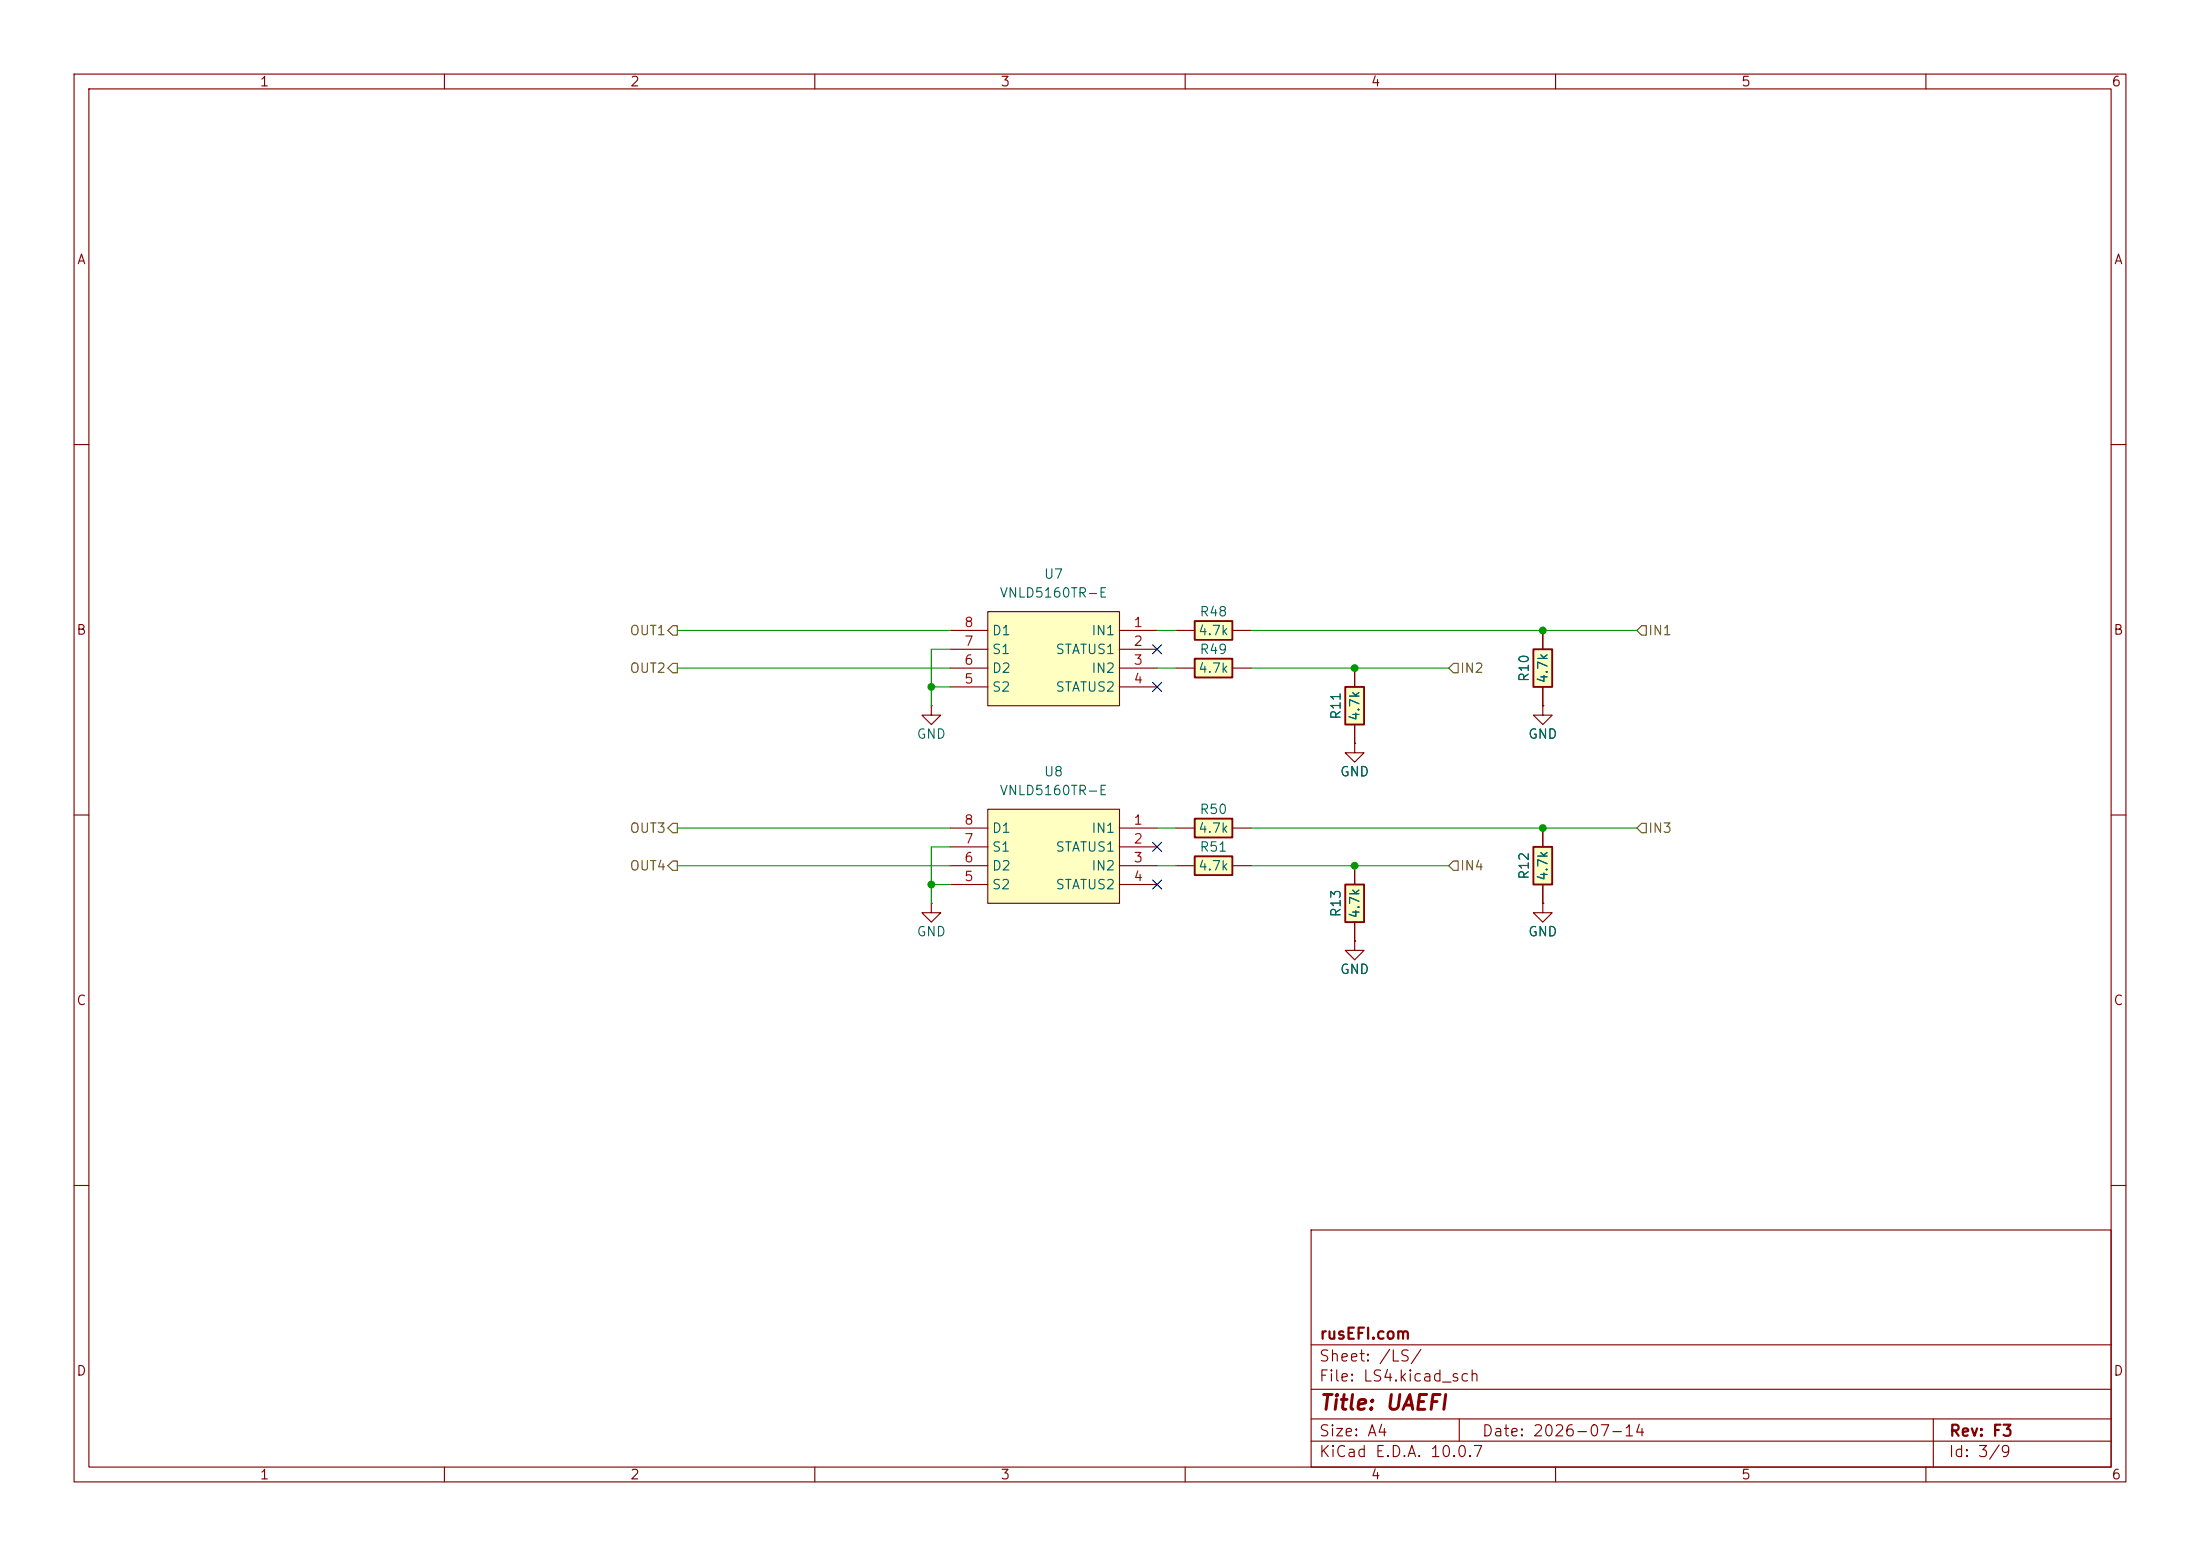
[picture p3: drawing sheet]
<svg xmlns="http://www.w3.org/2000/svg" width="297mm" height="210mm" viewBox="0 0 297 210" stroke-linecap="round" stroke-linejoin="round" font-family="sans-serif">
<g fill="none" stroke="#840000" stroke-width=".15">
<path d="M10 10h277v190h-277zM12 12h273v186h-273zM60 10v2M110 10v2M160 10v2M210 10v2M260 10v2M10 60h2M285 60h2M125.7 95.3v1.2h-1.2l1.2 1.3 1.3-1.3h-1.3M125.7 95.3h.1M10 110h2"/>
<path d="M285 110h2M10 160h2M177 166h108v32h-108zM285 160h2M60 198v2M110 198v2M160 198v2M177 194.5h108M177 191.5h108M177 187.5h108M177 181.5h108M197 191.5v3"/>
<path d="M210 198v2M260 198v2M261 191.5v6.5"/>
</g>
<path d="M133.3 109.2h17.8v12.7h-17.8z" fill="#ffffc2"/>
<path d="M128.3 111.8h5M128.3 114.3h5M128.3 116.8h5M128.3 119.4h5M133.3 109.2h17.8v12.7h-17.8zM151.1 111.8h5.1M151.1 114.3h5.1M151.1 116.8h5.1M151.1 119.4h5.1" fill="none" stroke="#840000" stroke-width=".15"/>
<path d="M161.3 83.8h5.1v2.6h-5.1z" fill="#ffffc2"/>
<path d="M161.3 83.8h5.1v2.6h-5.1z" fill="none" stroke="#840000" stroke-width=".25"/>
<path d="M158.7 85.1h2.6M166.4 85.1h2.5" fill="none" stroke="#840000" stroke-width=".15"/>
<path d="M161.3 88.9h5.1v2.5h-5.1z" fill="#ffffc2"/>
<path d="M161.3 88.9h5.1v2.5h-5.1z" fill="none" stroke="#840000" stroke-width=".25"/>
<path d="M158.7 90.2h2.6M166.4 90.2h2.5" fill="none" stroke="#840000" stroke-width=".15"/>
<path d="M181.6 92.7h2.5v5.1h-2.5z" fill="#ffffc2"/>
<path d="M181.6 92.7h2.5v5.1h-2.5z" fill="none" stroke="#840000" stroke-width=".25"/>
<path d="M182.9 90.2v2.5M182.9 97.8v2.5M182.9 100.3v1.3h-1.3l1.3 1.3 1.2-1.3h-1.2M182.9 100.3h.1" fill="none" stroke="#840000" stroke-width=".15"/>
<path d="M133.3 82.6h17.8v12.7h-17.8z" fill="#ffffc2"/>
<g fill="none" stroke="#840000" stroke-width=".15">
<path d="M128.3 85.1h5M128.3 87.6h5M128.3 90.2h5M128.3 92.7h5M133.3 82.6h17.8v12.7h-17.8zM151.1 85.1h5.1M151.1 87.6h5.1M151.1 90.2h5.1M151.1 92.7h5.1M182.9 127v1.3h-1.3l1.3 1.2 1.2-1.2h-1.2M182.9 127h.1M208.3 121.9v1.3h-1.3l1.3 1.3 1.2-1.3h-1.2"/>
<path d="M208.3 121.9h.1"/>
</g>
<path d="M207 114.3h2.5v5.1h-2.5z" fill="#ffffc2"/>
<path d="M207 114.3h2.5v5.1h-2.5z" fill="none" stroke="#840000" stroke-width=".25"/>
<path d="M208.3 111.8v2.5M208.3 119.4v2.5" fill="none" stroke="#840000" stroke-width=".15"/>
<path d="M181.6 119.4h2.5v5.1h-2.5z" fill="#ffffc2"/>
<path d="M181.6 119.4h2.5v5.1h-2.5z" fill="none" stroke="#840000" stroke-width=".25"/>
<path d="M182.9 116.8v2.6M125.7 121.9v1.3h-1.2l1.2 1.3 1.3-1.3h-1.3M125.7 121.9h.1M182.9 124.5v2.5" fill="none" stroke="#840000" stroke-width=".15"/>
<path d="M161.3 115.6h5.1v2.5h-5.1z" fill="#ffffc2"/>
<path d="M161.3 115.6h5.1v2.5h-5.1z" fill="none" stroke="#840000" stroke-width=".25"/>
<path d="M158.7 116.8h2.6M166.4 116.8h2.5" fill="none" stroke="#840000" stroke-width=".15"/>
<path d="M161.3 110.5h5.1v2.5h-5.1z" fill="#ffffc2"/>
<path d="M161.3 110.5h5.1v2.5h-5.1z" fill="none" stroke="#840000" stroke-width=".25"/>
<path d="M158.7 111.8h2.6M166.4 111.8h2.5" fill="none" stroke="#840000" stroke-width=".15"/>
<path d="M207 87.6h2.5v5.1h-2.5z" fill="#ffffc2"/>
<path d="M207 87.6h2.5v5.1h-2.5z" fill="none" stroke="#840000" stroke-width=".25"/>
<g fill="none" stroke="#840000" stroke-width=".15">
<path d="M182.9 90.2v2.5M182.9 97.8v2.5M208.3 95.3v1.2h-1.3l1.3 1.3 1.2-1.3h-1.2M208.3 95.3h.1M208.3 85.1v2.5M208.3 92.7v2.6M182.9 100.3h.1M182.9 116.8v2.6M208.3 111.8v2.5M208.3 119.4v2.5M182.9 127h.1M182.9 124.5v2.5"/>
<path d="M208.3 121.9h.1"/>
</g>
<path d="M90.8 84.5h.6v1.2h-.6l-.6-.6zM90.8 89.5h.6v1.3h-.6l-.6-.6zM196.2 89.5h.6v1.3h-.6l-.6-.6zM221.6 84.5h.6v1.2h-.6l-.6-.6zM90.2 116.8l.6-.6h.6v1.3h-.6zM90.8 111.1h.6v1.3h-.6l-.6-.6zM195.6 116.8l.6-.6h.6v1.3h-.6zM221.6 111.1h.6v1.3h-.6l-.6-.6z" fill="none" stroke="#725600" stroke-width=".15"/>
<g fill="none" stroke="#009600" stroke-width=".15">
<path d="M91.4 90.2h36.9M91.4 85.1h36.9M125.7 92.7h2.6M128.3 87.6h-2.6v7.7M156.2 90.2h2.5M156.2 85.1h2.5M168.9 90.2h26.7M168.9 85.1h52.1M91.4 116.8h36.9M91.4 111.8h36.9M125.7 119.4h2.6M128.3 114.3h-2.6v7.6"/>
<path d="M156.2 116.8h2.5M156.2 111.8h2.5M168.9 116.8h26.7M168.9 111.8h52.1"/>
</g>
<path d="M155.6 92.1l1.2 1.2M155.6 87l1.2 1.2M156.8 92.1l-1.2 1.2M156.8 87l-1.2 1.2M155.6 113.7l1.2 1.2M155.6 118.8l1.2 1.2M156.8 113.7l-1.2 1.2M156.8 118.8l-1.2 1.2" fill="none" stroke="#000084" stroke-width=".15"/>
<g fill="#009600" stroke="#009600" stroke-width=".14">
<circle cx="208.3" cy="85.1" r=".46"/>
<circle cx="208.3" cy="111.8" r=".46"/>
<circle cx="182.9" cy="116.8" r=".46"/>
<circle cx="182.9" cy="90.2" r=".46"/>
<circle cx="125.7" cy="119.4" r=".46"/>
<circle cx="125.7" cy="92.7" r=".46"/>
</g>
<text font-size="2" fill="#840000" x="178" y="190.8">Title: UAEFI</text>
<g font-size="1.5" fill="#840000">
<text x="178" y="184.1">Sheet: /LS/</text>
<text x="178" y="181.1">rusEFI.com</text>
<text x="178" y="186.8">File: LS4.kicad_sch</text>
<text x="178" y="197">KiCad E.D.A. 10.0.7</text>
<text x="178" y="194.2">Size: A4</text>
<text x="200" y="194.2">Date: 2026-07-14</text>
<text x="263" y="197">Id: 3/9</text>
<text x="263" y="194.2">Rev: F3</text>
</g>
<g font-size="1.3" fill="#840000">
<text x="35" y="12">1</text>
<text x="85" y="12">2</text>
<text x="135" y="12">3</text>
<text x="185" y="12">4</text>
<text x="235" y="12">5</text>
<text x="285" y="12">6</text>
<text x="10.3" y="36">A</text>
<text x="285.3" y="36">A</text>
<text x="10.2" y="86">B</text>
<text x="285.2" y="86">B</text>
<text x="10.2" y="136">C</text>
<text x="285.2" y="136">C</text>
<text x="10.2" y="186">D</text>
<text x="285.2" y="186">D</text>
<text x="35" y="200">1</text>
<text x="85" y="200">2</text>
<text x="135" y="200">3</text>
<text x="185" y="200">4</text>
<text x="235" y="200">5</text>
<text x="285" y="200">6</text>
</g>
<g font-size="1.3" fill="#006464">
<text x="134.9" y="81">VNLD5160TR-E</text>
<text x="140.8" y="78.4">U7</text>
<text x="161.9" y="83.5">R48</text>
<text x="133.8" y="88.6">S1</text>
<text x="133.8" y="86.1">D1</text>
<text x="142.4" y="88.6">STATUS1</text>
<text x="147.3" y="86.1">IN1</text>
<text x="161.7" y="86.1">4.7k</text>
<text x="161.9" y="88.6">R49</text>
<text x="133.8" y="93.7">S2</text>
<text x="133.8" y="91.1">D2</text>
<text x="142.4" y="93.7">STATUS2</text>
<text x="147.3" y="91.1">IN2</text>
<text x="161.7" y="91.1">4.7k</text>
<text x="206.7" y="92.1" transform="rotate(-90 206.7 92.1)">R10</text>
<text x="209.2" y="92.3" transform="rotate(-90 209.2 92.3)">4.7k</text>
<text x="123.7" y="100">GND</text>
<text x="181.3" y="97.2" transform="rotate(-90 181.3 97.2)">R11</text>
<text x="183.8" y="97.4" transform="rotate(-90 183.8 97.4)">4.7k</text>
<text x="206.2" y="100">GND</text>
<text x="134.9" y="107.6">VNLD5160TR-E</text>
<text x="140.8" y="105.1">U8</text>
<text x="180.8" y="105.1">GND</text>
<text x="133.8" y="112.7">D1</text>
<text x="147.3" y="112.7">IN1</text>
<text x="161.7" y="112.7">4.7k</text>
<text x="161.9" y="110.2">R50</text>
<text x="133.8" y="117.8">D2</text>
<text x="133.8" y="115.3">S1</text>
<text x="142.4" y="115.3">STATUS1</text>
<text x="147.3" y="117.8">IN2</text>
<text x="161.7" y="117.8">4.7k</text>
<text x="161.9" y="115.3">R51</text>
<text x="206.7" y="118.8" transform="rotate(-90 206.7 118.8)">R12</text>
<text x="209.2" y="119" transform="rotate(-90 209.2 119)">4.7k</text>
<text x="133.8" y="120.3">S2</text>
<text x="142.4" y="120.3">STATUS2</text>
<text x="181.3" y="123.9" transform="rotate(-90 181.3 123.9)">R13</text>
<text x="183.8" y="124.1" transform="rotate(-90 183.8 124.1)">4.7k</text>
<text x="123.7" y="126.7">GND</text>
<text x="180.8" y="131.8">GND</text>
<text x="206.2" y="126.7">GND</text>
</g>
<g font-size="1.3" fill="#725600">
<text x="84.9" y="86.1">OUT1</text>
<text x="222.4" y="86.1">IN1</text>
<text x="84.9" y="91.1">OUT2</text>
<text x="197" y="91.1">IN2</text>
<text x="84.9" y="112.7">OUT3</text>
<text x="222.4" y="112.7">IN3</text>
<text x="84.9" y="117.8">OUT4</text>
<text x="197" y="117.8">IN4</text>
</g>
<g font-size="1.3" fill="#a90000">
<text x="130.1" y="87.5">7</text>
<text x="130.1" y="85">8</text>
<text x="152.9" y="85">1</text>
<text x="152.9" y="87.5">2</text>
<text x="130.1" y="92.6">5</text>
<text x="130.1" y="90">6</text>
<text x="152.9" y="90">3</text>
<text x="152.9" y="92.6">4</text>
<text x="130.1" y="111.6">8</text>
<text x="152.9" y="111.6">1</text>
<text x="130.1" y="119.2">5</text>
<text x="130.1" y="116.7">6</text>
<text x="130.1" y="114.2">7</text>
<text x="152.9" y="114.2">2</text>
<text x="152.9" y="116.7">3</text>
<text x="152.9" y="119.2">4</text>
</g>
</svg>
